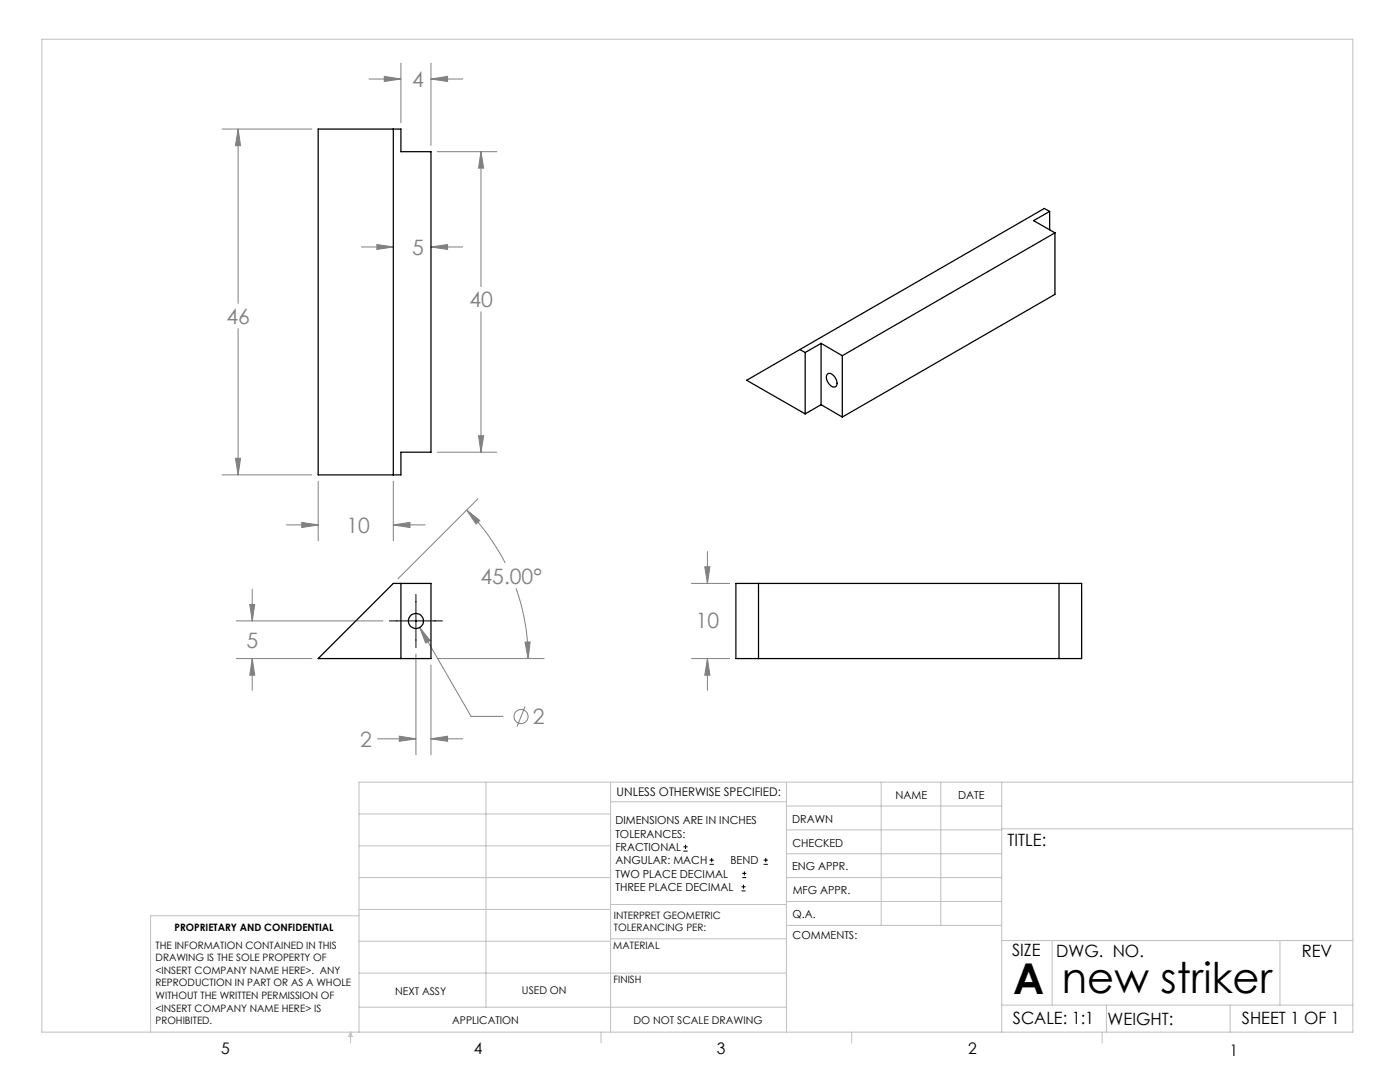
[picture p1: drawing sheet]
<svg xmlns="http://www.w3.org/2000/svg" width="279mm" height="216mm" viewBox="0 0 279 216" stroke-linecap="round" stroke-linejoin="round" font-family="sans-serif">
<g fill="none" stroke="#808080" stroke-width=".2">
<path d="M73.7 15.8h6.3M76.7 15.2l3.3 .6-3.3 .5zM80 12.6v11.9M86 15.8l3.3-.6v1.1zM86 12.6v16.4M86 15.8h6.4M44.3 25.8h17.9M47.5 25.8l.5 3.3h-1zM47.5 25.8v34.7M87.3 30.3h11.9M96 30.3l.5 3.2h-1zM96 30.3v26.9"/>
<path d="M72.1 49.3h6.4M75.2 48.8l3.3 .5-3.3 .5zM86 49.3l3.3-.5v1zM86 49.3h6.4M47.5 65.6v29.2M96 62.2v28M44.3 94.8h17.9M47 91.4h1l-.5 3.4zM63.5 96v11.9M78.5 96v11.9M87.3 90.2h11.9M95.4 99.5l-16 16"/>
<path d="M95.5 87h1l-.5 3.2zM50.3 117.5v6.4M57.1 104.7h6.4M60.2 104.2l3.3 .5-3.3 .6zM78.5 104.7l3.3-.5v1.1zM78.5 104.7h6.3M93.1 101.8l2.6 2.1-.7 .7zM93.1 101.8a41.3 41.3 0 0 1 7.7 10.5M103 117.4a42.4 42.4 0 0 1 2.4 14M138 116.4h7.6M140.7 113.1h1l-.5 3.3zM141.2 110.1v6.3"/>
<path d="M47.2 131.4h15M47.2 123.9h29.2M49.8 120.6h1l-.5 3.3zM50.3 131.4l.5 3.3h-1zM50.3 131.4v6.4M83 130.5v20.1M83.7 125.2l2.1 2.6-.9 .5zM83.7 125.2l10.3 17.7h6.4M86 132.7v17.9M87.3 131.4h21.3M104.8 128.1h1l-.4 3.3zM138 131.4h7.6"/>
<path d="M141.2 131.4l.5 3.3h-1zM141.2 131.4v6.4M75.4 147.4h7.6M79.7 146.9l3.3 .5-3.3 .5zM86 147.4l3.3-.5v1zM86 147.4h6.4M104.8 141l-1.6 4"/>
<circle cx="104" cy="143" r="1.41"/>
</g>
<g fill="none" stroke="#000" stroke-width=".2">
<path d="M83 118.6v10.6M77.7 123.9h10.6M136.4 169.8h.8M136.4 169h.8M136.8 168.6v.8M141.6 172.5h.9M141.6 171.6h.9M142 171.2v.8M148 177.8h.8M148 177h.8M148.1 175.1h.8M148.1 174.3h.8"/>
<path d="M148.4 176.5v.8M148.6 173.9v.8M152.4 172.5h.8M152.4 171.6h.8M152.8 171.2v.8"/>
</g>
<g fill="none" stroke="#c0c0c0" stroke-width=".2">
<path d="M8.4 7.8h261.6v198.2h-261.6zM97 156.1v44.9M121.8 156.1v49.9M121.8 160h35.2M157 156.1v49.9M175.9 156.1v28.5M187.7 156.1v28.5M199.9 156.1v49.9M270 156.1h-198.4v49.9M71.6 175.1h50.2M71.6 168.8h50.2M71.6 162.4h50.2"/>
<path d="M157 170.4h42.9M157 165.6h42.9M157 160.8h42.9M157 175.1h42.9M157 179.9h42.9M199.9 165.4h70.1M71.6 194.2h85.4M71.6 187.8h50.2M71.6 181.5h50.2M71.6 182.7h-41.5v23.3M121.8 187.3h35.2M121.8 180.5h35.2"/>
<path d="M157 184.6h42.9M199.9 187.7h70.1M210 187.7v12.9M255.4 187.7v12.9M70 206v2.1M70 206l.3 .8h-.7zM71.6 201h85.4M119.9 206v2.1M170 206v2.1M199.9 200.6h70.1M220 206v2.1M220.8 200.6v5.4"/>
<path d="M245.5 200.6v5.4"/>
</g>
<path d="M104.8 128.1h1l-.4 3.3zM93.1 101.8l2.6 2.1-.7 .7zM83.7 125.2l1.2 3.1 .9-.5zM49.8 120.6h1l-.5 3.3zM50.3 131.4l.5 3.3h-1zM79.7 146.9l3.3 .5-3.3 .5zM86 147.4l3.3-.5v1zM141.2 131.4l.5 3.3h-1zM140.7 113.1h1l-.5 3.3zM95.5 87h1l-.5 3.2zM96 30.3l.5 3.2h-1zM47 91.4h1l-.5 3.4zM47.5 25.8l.5 3.3h-1zM78.5 104.7l3.3-.5v1.1zM60.2 104.2l3.3 .5-3.3 .6zM76.7 15.2l3.3 .6-3.3 .5zM86 15.8l3.3-.6v1.1zM75.2 48.8l3.3 .5-3.3 .5zM86 49.3l3.3-.5v1z" fill="#808080"/>
<g fill="none" stroke="#000" stroke-width=".25">
<path d="M63.5 25.8h16.5v4.5h6v59.9h-6v4.6h-16.5zM78.5 25.8v69M209.5 42.2l-3.2 1.8 4.2 2.5M209.5 42.2l-1.1-.6-48.8 28.1M209.5 42.2v3.7M210.5 46.5l-42.4 24.5M210.5 46.5v12.2l-42.4 24.5M159.6 69.7l1.1 .6M159.6 69.7l-10.6 6.2 11.7 6.7M160.7 70.3v12.3M163.9 68.5l4.2 2.5M163.9 68.5l-3.2 1.8"/>
<path d="M163.9 68.5v12.3M165.1 74.7a.87 .87 0 0 1 1.3 .3 1.55 1.55 0 0 1 .4 2.2 1.44 1.44 0 0 1-1.7-1.2l-.2-.5zM168.1 71v12.2M163.9 80.8l4.2 2.4M163.9 80.8l-3.2 1.8M78.5 116.4h7.5v15h-22.5zM80 116.4v15M146.9 116.4h69v15h-69zM151.4 116.4v15M211.3 116.4v15"/>
<circle cx="83" cy="123.9" r="1.5"/>
</g>
<g font-size="8.5">
<text x="202.2" y="198.3">A</text>
<text x="211.9" y="198.1">new striker</text>
</g>
<g font-size="4.2" fill="#808080">
<text x="82.3" y="17.3">4</text>
<text x="82.3" y="50.9">5</text>
<text x="45.2" y="64.7">46</text>
<text x="93.7" y="61.3">40</text>
<text x="69.2" y="106.3">10</text>
<text x="95.9" y="116.4">45.00°</text>
<text x="138.8" y="125.4">10</text>
<text x="49.2" y="129.3">5</text>
<text x="71.9" y="149">2</text>
<text x="106.3" y="144.5">2</text>
</g>
<g font-size="3.4">
<text x="201.1" y="168.8">TITLE:</text>
<text x="202" y="190.8">SIZE</text>
<text x="210.8" y="190.9">DWG. NO.</text>
<text x="259.8" y="191">REV</text>
<text x="202.1" y="204.4">SCALE: 1:1</text>
<text x="221" y="204.5">WEIGHT:</text>
<text x="247.8" y="204.4">SHEET 1 OF 1</text>
</g>
<g font-size="3.2">
<text x="44.2" y="210.4">5</text>
<text x="94.6" y="210.3">4</text>
<text x="143.1" y="210.4">3</text>
<text x="193.2" y="210.3">2</text>
<text x="245.4" y="210.6">1</text>
</g>
<text font-size="2.4" x="123.1" y="158.9">UNLESS OTHERWISE SPECIFIED:</text>
<g font-size="2.2">
<text x="178.7" y="159.4">NAME</text>
<text x="191.2" y="159.4">DATE</text>
<text x="122.8" y="164.5">DIMENSIONS ARE IN INCHES</text>
<text x="122.8" y="167.1">TOLERANCES:</text>
<text x="158.1" y="164.2">DRAWN</text>
<text x="122.8" y="169.8">FRACTIONAL</text>
<text x="122.8" y="172.5">ANGULAR: MACH</text>
<text x="145.8" y="172.5">BEND</text>
<text x="158.1" y="173.7">ENG APPR.</text>
<text x="158.2" y="169.1">CHECKED</text>
<text x="122.8" y="175.1">TWO PLACE DECIMAL</text>
<text x="122.8" y="177.8">THREE PLACE DECIMAL</text>
<text x="158.2" y="178.4">MFG APPR.</text>
<text x="158.2" y="183.2">Q.A.</text>
<text x="158.2" y="187.4">COMMENTS:</text>
</g>
<g font-size="2.1">
<text x="78.8" y="198.5">NEXT ASSY</text>
<text x="104.2" y="198.4">USED ON</text>
<text x="90.2" y="204.3">APPLICATION</text>
<text x="126.4" y="204.3">DO NOT SCALE DRAWING</text>
</g>
<g font-size="2">
<text x="34.8" y="185.7">PROPRIETARY AND CONFIDENTIAL</text>
<text x="122.5" y="183.3">INTERPRET GEOMETRIC</text>
<text x="122.5" y="185.9">TOLERANCING PER:</text>
<text x="31.1" y="189.3">THE INFORMATION CONTAINED IN THIS</text>
<text x="31.1" y="191.8">DRAWING IS THE SOLE PROPERTY OF</text>
<text x="122.4" y="189.4">MATERIAL</text>
<text x="31.1" y="194.3">&lt;INSERT COMPANY NAME HERE&gt;. ANY</text>
<text x="31.1" y="196.8">REPRODUCTION IN PART OR AS A WHOLE</text>
<text x="122.4" y="196.2">FINISH</text>
<text x="31.1" y="199.4">WITHOUT THE WRITTEN PERMISSION OF</text>
<text x="31.1" y="201.9">&lt;INSERT COMPANY NAME HERE&gt; IS</text>
<text x="31.1" y="204.4">PROHIBITED.</text>
</g>
</svg>
